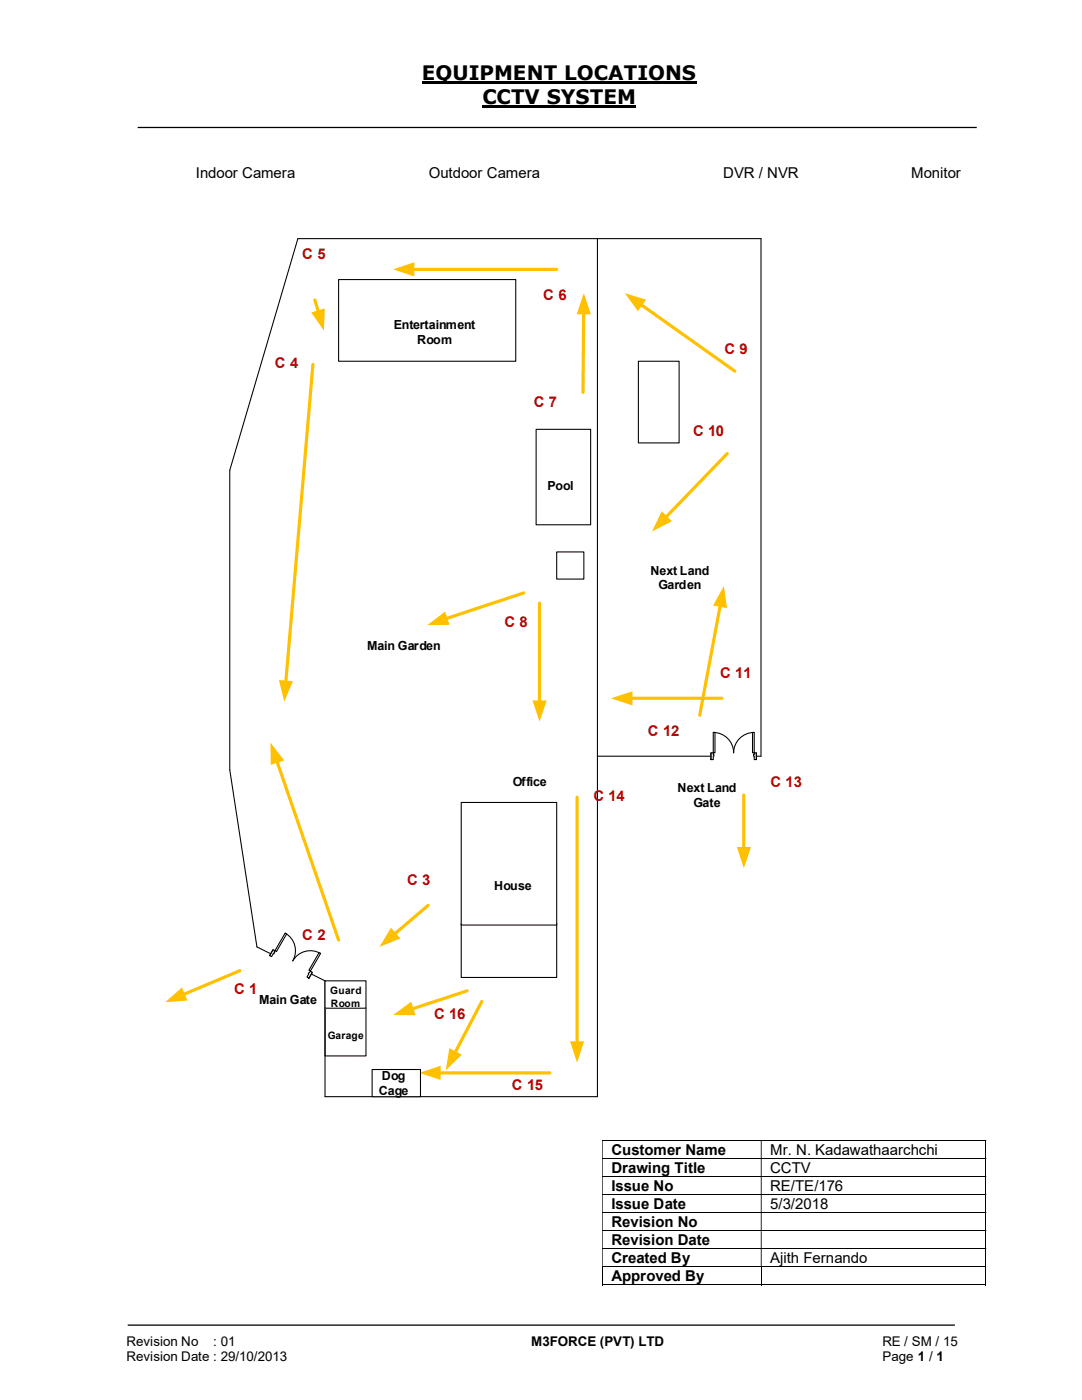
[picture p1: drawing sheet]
<svg xmlns="http://www.w3.org/2000/svg" width="216mm" height="279mm" viewBox="0 0 216 279" stroke-linecap="round" stroke-linejoin="round" font-family="sans-serif">
<path d="M84.2 16.4h54.8M96.3 21.3h30.7" fill="none" stroke="#000" stroke-width=".42"/>
<path d="M27.5 25.4h167.4M25.5 264.5h165" fill="none" stroke="#000" stroke-width=".25"/>
<g fill="none" stroke="#000" stroke-width=".2">
<path d="M120.1 227.6h76.6M120.1 231.2h76.6M120.1 234.8h76.6M120.1 238.4h76.6M196.7 227.7v3.4M196.7 231.3v3.4M196.7 234.9v3.4M196.7 238.5v3.4M120.1 242h76.6M120.1 245.6h76.6M120.1 249.2h76.6M120.1 252.8h76.6"/>
<path d="M120.1 256.4h31.7M120.2 252.9v3.6M151.9 252.9v3.6M152 256.4h44.7M196.7 242.1v3.4M196.7 245.7v3.4M196.7 249.3v3.4M196.7 252.9v3.6"/>
</g>
<g fill="#000">
<path d="M196.7 227.5h.1v.2h-.1zM120.1 227.7h.2v3.4h-.2zM151.8 227.7h.2v3.4h-.2z" fill-rule="evenodd"/>
<path d="M196.7 231.1h.1v.2h-.1zM120.1 231.3h.2v3.4h-.2zM151.8 231.3h.2v3.4h-.2z" fill-rule="evenodd"/>
<path d="M196.7 234.7l.1 .2zM120.1 234.9h.2v3.4h-.2zM151.8 234.9h.2v3.4h-.2z" fill-rule="evenodd"/>
<path d="M196.7 238.3h.1v.2h-.1zM120.1 238.5h.2v3.4h-.2zM151.8 238.5h.2v3.4h-.2z" fill-rule="evenodd"/>
<path d="M196.7 241.9h.1v.2h-.1zM120.1 242.1h.2v3.4h-.2zM151.8 242.1h.2v3.4h-.2z" fill-rule="evenodd"/>
<path d="M196.7 245.5h.1v.2h-.1zM120.1 245.7h.2v3.4h-.2zM151.8 245.7h.2v3.4h-.2z" fill-rule="evenodd"/>
<path d="M196.7 249.1l.1 .2zM120.1 249.3h.2v3.4h-.2zM151.8 249.3h.2v3.4h-.2z" fill-rule="evenodd"/>
</g>
<path d="M196.7 252.7h.1v.2h-.1zM196.7 256.3h.1v.2h-.1z" fill="#000"/>
<path d="M92 184.2h19.1v10.9h-19.1z" fill="#fff"/>
<path d="M92 184.2h19.1v10.9h-19.1z" fill="none" stroke="#000" stroke-width=".21"/>
<path d="M62.4 72.7l-5.4 63.5" fill="none" stroke="#ffc000" stroke-width=".64"/>
<path d="M55.7 135.7l2.8 .2-1.8 4.1z" fill="#ffc000"/>
<path d="M82.3 53.8h28.8" fill="none" stroke="#ffc000" stroke-width=".64"/>
<path d="M78.4 53.8l4.3-1.5v2.9z" fill="#ffc000"/>
<path d="M116.5 62.4l-.2 15.9" fill="none" stroke="#ffc000" stroke-width=".64"/>
<path d="M116.5 58.5l1.4 4.2h-2.8z" fill="#ffc000"/>
<path d="M119.2 47.6v171.3h-54.3M119.2 150.9h32.6v-103.3h-92.4l-13.6 46.3v59.7l5.5 35.4" fill="none" stroke="#000" stroke-width=".21"/>
<path d="M67.6 55.8h35.3v16.3h-35.3z" fill="#fff"/>
<path d="M67.6 55.8h35.3v16.3h-35.3z" fill="none" stroke="#000" stroke-width=".21"/>
<path d="M107 85.7h10.9v19h-10.9z" fill="#fff"/>
<path d="M107 85.7h10.9v19h-10.9z" fill="none" stroke="#000" stroke-width=".21"/>
<path d="M111.1 110.2h5.4v5.4h-5.4z" fill="#fff"/>
<path d="M111.1 110.2h5.4v5.4h-5.4z" fill="none" stroke="#000" stroke-width=".21"/>
<path d="M127.4 72.1h8.1v16.3h-8.1z" fill="#fff"/>
<path d="M127.4 72.1h8.1v16.3h-8.1z" fill="none" stroke="#000" stroke-width=".21"/>
<path d="M92 160.1h19.1v24.5h-19.1z" fill="#fff"/>
<path d="M92 160.1h19.1v24.5h-19.1z" fill="none" stroke="#000" stroke-width=".21"/>
<path d="M64.9 201.2h8.1v9.5h-8.1z" fill="#fff"/>
<path d="M64.9 201.2h8.1v9.5h-8.1z" fill="none" stroke="#000" stroke-width=".21"/>
<path d="M127.8 60.7l18.8 13.4" fill="none" stroke="#ffc000" stroke-width=".64"/>
<path d="M124.7 58.5l4.2 1.3-1.6 2.3z" fill="#ffc000"/>
<path d="M104.5 118.3l-15.6 5.2" fill="none" stroke="#ffc000" stroke-width=".64"/>
<path d="M85.3 124.8l3.5-2.8 .9 2.7z" fill="#ffc000"/>
<path d="M145.1 90.5l-12.3 12.8" fill="none" stroke="#ffc000" stroke-width=".64"/>
<path d="M132 102l2.1 2-4 2.1z" fill="#ffc000"/>
<path d="M125.8 139.4h18.3" fill="none" stroke="#ffc000" stroke-width=".64"/>
<path d="M121.9 139.4l4.3-1.4v2.8z" fill="#ffc000"/>
<path d="M143.7 120.8l-4.1 21.9" fill="none" stroke="#ffc000" stroke-width=".64"/>
<path d="M144.4 116.9l.7 4.5-2.8-.5z" fill="#ffc000"/>
<path d="M148.4 158.7v10.7" fill="none" stroke="#ffc000" stroke-width=".64"/>
<path d="M147 169h2.9l-1.5 4.3z" fill="#ffc000"/>
<path d="M87.6 214.1h22.1" fill="none" stroke="#ffc000" stroke-width=".64"/>
<path d="M83.7 214.1l4.2-1.4v2.8z" fill="#ffc000"/>
<path d="M115.1 159.1v49.1" fill="none" stroke="#ffc000" stroke-width=".64"/>
<path d="M113.7 207.8h2.8l-1.4 4.3z" fill="#ffc000"/>
<path d="M93.2 197.7l-11 3.7" fill="none" stroke="#ffc000" stroke-width=".64"/>
<path d="M78.4 202.6l3.6-2.7 .9 2.7z" fill="#ffc000"/>
<path d="M96.1 199.9l-5.3 10.2" fill="none" stroke="#ffc000" stroke-width=".64"/>
<path d="M89.7 209.2l2.5 1.3-3.3 3.1z" fill="#ffc000"/>
<path d="M47.9 193.7l-11.4 4.8" fill="none" stroke="#ffc000" stroke-width=".64"/>
<path d="M32.9 200l3.4-2.9 1.1 2.6z" fill="#ffc000"/>
<path d="M55.2 151.9l12.4 35.7" fill="none" stroke="#ffc000" stroke-width=".64"/>
<path d="M54 148.2l2.7 3.6-2.7 .9z" fill="#ffc000"/>
<path d="M51.3 189l13.6 6.7v23.2" fill="none" stroke="#000" stroke-width=".21"/>
<path d="M107.7 120.4v19.7" fill="none" stroke="#ffc000" stroke-width=".64"/>
<path d="M106.3 139.8h2.8l-1.4 4.2z" fill="#ffc000"/>
<path d="M85.4 180.7l-6.7 5.7" fill="none" stroke="#ffc000" stroke-width=".64"/>
<path d="M78 185.1l1.9 2.2-4.2 1.7z" fill="#ffc000"/>
<path d="M74.3 213.4h9.6v5.5h-9.6z" fill="#fff"/>
<path d="M74.3 213.4h9.6v5.5h-9.6z" fill="none" stroke="#000" stroke-width=".21"/>
<path d="M141.9 150.2h9v1.4h-9z" fill="#fff"/>
<path d="M141.9 150.2h9v1.4h-9z" fill="none" stroke="#fff" stroke-width=".21"/>
<path d="M150.5 150.2v1.4h.4v-1.4zM141.9 150.2h.4v1.4h-.4z" fill-rule="evenodd" fill="#fff"/>
<path d="M142.3 150.6v-.4h-.4v1.4h.4v-.7M150.5 150.6v-.4h.4v1.4h-.4v-.7" fill="none" stroke="#000" stroke-width=".21"/>
<path d="M150.4 150.6v.3h.1v-.3zM142.3 150.6h.2v.3h-.2z" fill-rule="evenodd" fill="#fff"/>
<path d="M141.9 150.2v1.4M142.3 150.6h.2v.3h-.2M142.3 146.2a4.1 4.1 0 0 1 4.1 4 4.1 4.1 0 0 1 4.1-4M150.5 150.6h-.1v.3h.1M150.9 150.2v1.4" fill="none" stroke="#000" stroke-width=".21"/>
<path d="M142.3 146.2h.4v4h-.4z" fill-rule="evenodd" fill="#fff"/>
<path d="M142.3 146.2h.4v4h-.4z" fill="none" stroke="#000" stroke-width=".21"/>
<path d="M150.2 146.2h.3v4h-.3z" fill-rule="evenodd" fill="#fff"/>
<path d="M150.2 146.2h.3v4h-.3z" fill="none" stroke="#000" stroke-width=".21"/>
<path d="M62.8 59.9l.7 2.4" fill="none" stroke="#ffc000" stroke-width=".64"/>
<path d="M62.1 62.4l2.7-.8-.2 4.4z" fill="#ffc000"/>
<path d="M54.5 189.5l7.9 4.5-.8 1.2-7.8-4.5z" fill-rule="evenodd" fill="#fff"/>
<path d="M54.5 189.5l7.9 4.5-.8 1.2-7.8-4.5z" fill="none" stroke="#fff" stroke-width=".21"/>
<path d="M61.9 193.8l-.6 1.2 .3 .2 .7-1.1zM54.5 189.5l.4 .2-.7 1.2-.4-.2z" fill-rule="evenodd" fill="#fff"/>
<path d="M54.7 190l.2-.3-.4-.2-.7 1.2 .4 .2 .3-.6M61.8 194.1l.1-.3 .4 .3-.7 1.1-.3-.2 .3-.6" fill="none" stroke="#000" stroke-width=".21"/>
<path d="M61.7 194.1l-.1 .3zM54.7 190l.1 .1-.1 .3-.2-.1z" fill-rule="evenodd" fill="#fff"/>
<path d="M54.5 189.5l-.7 1.2M54.7 190l.1 .1-.1 .3-.2-.1M56.9 186.2a4 4 0 0 1 1.5 5.6 4 4 0 0 1 5.6-1.5M61.8 194.1l-.2 .3M62.3 194.1l-.7 1.1" fill="none" stroke="#000" stroke-width=".21"/>
<path d="M56.9 186.2l.3 .2-2 3.5-.3-.2z" fill-rule="evenodd" fill="#fff"/>
<path d="M56.9 186.2l.3 .2-2 3.5-.3-.2z" fill="none" stroke="#000" stroke-width=".21"/>
<path d="M63.7 190.1l.3 .2-2.1 3.5-.3-.2z" fill-rule="evenodd" fill="#fff"/>
<path d="M63.7 190.1l.3 .2-2.1 3.5-.3-.2z" fill="none" stroke="#000" stroke-width=".21"/>
<path d="M64.9 195.7h8.1v5.5h-8.1z" fill="#fff"/>
<path d="M64.9 195.7h8.1v5.5h-8.1z" fill="none" stroke="#000" stroke-width=".21"/>
<g font-size="4">
<text x="84.2" y="16">EQUIPMENT LOCATIONS</text>
<text x="96.3" y="20.8">CCTV SYSTEM</text>
</g>
<g font-size="3">
<text x="39.1" y="35.5">Indoor Camera</text>
<text x="85.6" y="35.5">Outdoor Camera</text>
<text x="144.3" y="35.5">DVR / NVR</text>
<text x="181.8" y="35.5">Monitor</text>
<text x="122" y="230.4">Customer Name</text>
<text x="153.7" y="230.4">Mr. N. Kadawathaarchchi</text>
<text x="122" y="234">Drawing Title</text>
<text x="122" y="237.6">Issue No</text>
<text x="153.7" y="234">CCTV</text>
<text x="153.7" y="237.6">RE/TE/176</text>
<text x="122" y="241.2">Issue Date</text>
<text x="122" y="244.9">Revision No</text>
<text x="153.7" y="241.2">5/3/2018</text>
<text x="122" y="248.4">Revision Date</text>
<text x="122" y="252">Created By</text>
<text x="122" y="255.7">Approved By</text>
<text x="153.7" y="252">Ajith Fernando</text>
</g>
<g font-size="2.9" fill="#c00000">
<text x="60.3" y="51.6">C 5</text>
<text x="108.4" y="59.8">C 6</text>
<text x="144.6" y="70.7">C 9</text>
<text x="54.9" y="73.4">C 4</text>
<text x="106.5" y="81.3">C 7</text>
<text x="138.3" y="87">C 10</text>
<text x="100.7" y="125.1">C 8</text>
<text x="143.7" y="135.3">C 11</text>
<text x="129.3" y="146.8">C 12</text>
<text x="118.4" y="159.8">C 14</text>
<text x="153.8" y="157.1">C 13</text>
<text x="81.2" y="176.7">C 3</text>
<text x="60.3" y="187.6">C 2</text>
<text x="46.7" y="198.5">C 1</text>
<text x="86.7" y="203.3">C 16</text>
<text x="102.1" y="217.5">C 15</text>
</g>
<g font-size="2.7">
<text x="25.2" y="268.7">Revision No</text>
<text x="42.6" y="268.7">: 01</text>
<text x="106" y="268.7">M3FORCE (PVT) LTD</text>
<text x="176.1" y="268.7">RE / SM / 15</text>
<text x="25.2" y="271.7">Revision Date : 29/10/2013</text>
<text x="176.1" y="271.7">Page 1 / 1</text>
</g>
<g font-size="2.5">
<text x="78.6" y="65.7">Entertainment</text>
<text x="83.3" y="68.6">Room</text>
<text x="109.2" y="97.7">Pool</text>
<text x="129.8" y="114.7">Next Land</text>
<text x="131.4" y="117.6">Garden</text>
<text x="73.3" y="129.7">Main Garden</text>
<text x="102.3" y="156.9">Office</text>
<text x="135.2" y="158.2">Next Land</text>
<text x="138.4" y="161">Gate</text>
<text x="98.6" y="177.6">House</text>
<text x="51.7" y="200.4">Main Gate</text>
<text x="76.2" y="215.6">Dog</text>
<text x="75.6" y="218.4">Cage</text>
</g>
<g font-size="2">
<text x="65.9" y="198.3">Guard</text>
<text x="66" y="200.9">Room</text>
<text x="65.4" y="207.4">Garage</text>
</g>
</svg>
